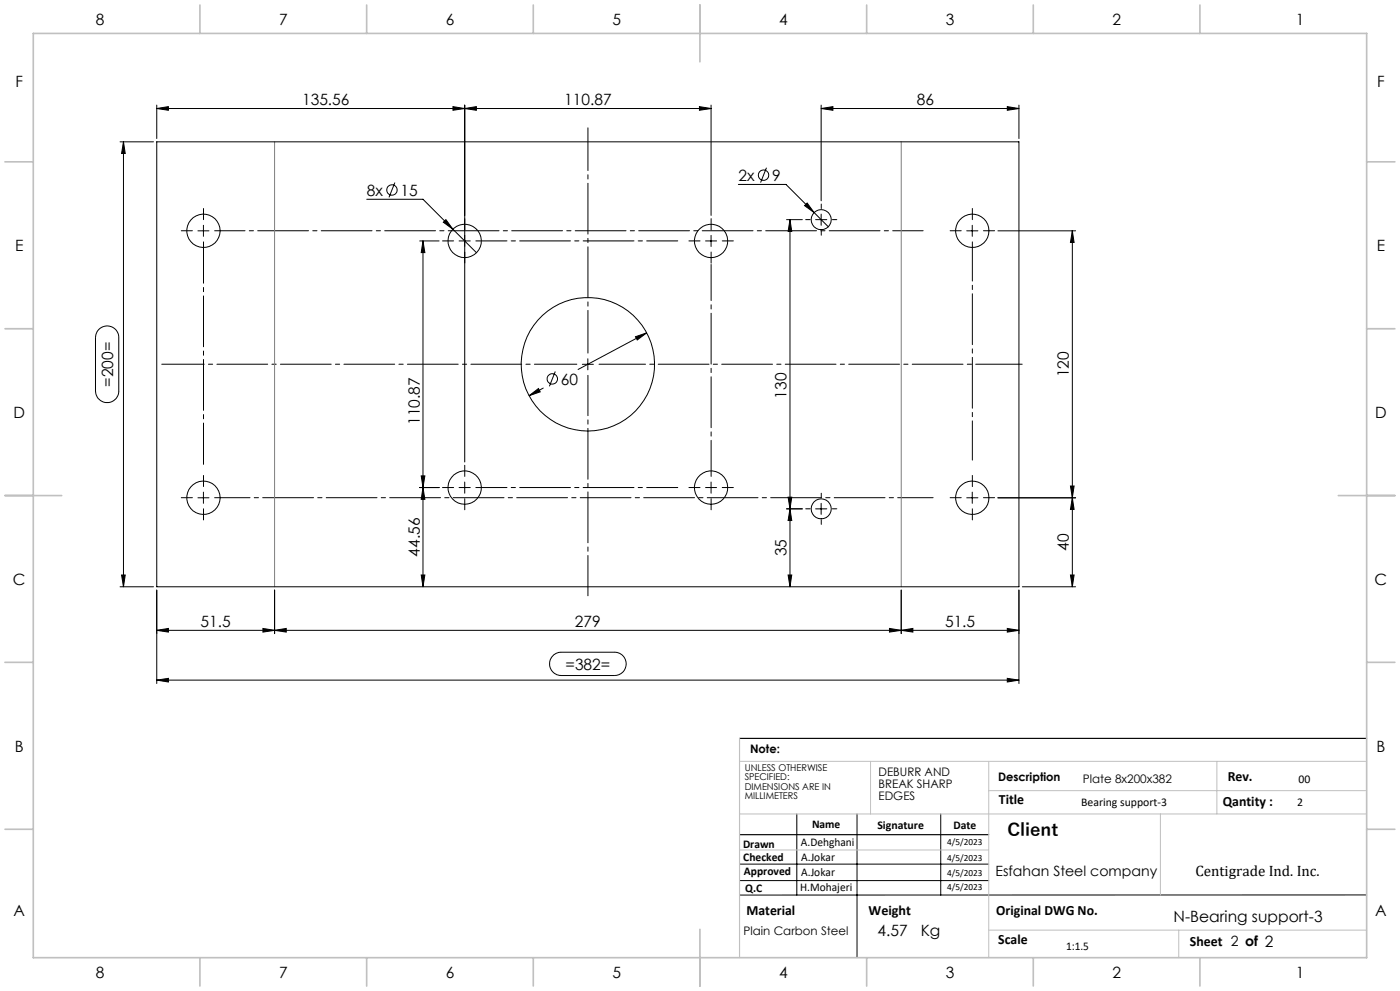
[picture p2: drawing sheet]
<svg xmlns="http://www.w3.org/2000/svg" width="420mm" height="297mm" viewBox="0 0 420 297" stroke-linecap="round" stroke-linejoin="round" font-family="sans-serif">
<g fill="none" stroke="#000" stroke-width=".3">
<path d="M47 32.5l3.5-.5v1.1zM47 31.5v10M47 32.5h166.3M135.9 32l3.5 .5-3.5 .6zM139.4 32.5l3.5-.5v1.1zM139.4 31.5v107M209.8 32l3.5 .5-3.5 .6zM213.3 31.5v33.1M246.3 32.5l3.6-.5v1.1zM246.3 31.5v28.7M246.3 32.5h59.4M302.2 32l3.5 .5-3.5 .6z"/>
<path d="M305.7 31.5v10M36 42.5h10M37 42.5l.6 3.5h-1.1zM37 42.5v133.4M47 42.5h258.7v133.4h-258.7zM110 59.7h16.9l16 16M118.5 54.7l-1.8 4.5M221.5 55.3h14.3l12.7 12.7M229.9 50.3l-1.7 4.4M59.4 69.2h3.3M61 67.5v3.3M125.9 72.2h5.8"/>
<path d="M126.9 72.2v103.7M126.9 72.2l.6 3.5h-1.1zM133 66.6l.8-.8 2.1 2.9zM137.7 72.2h3.4M211.7 72.2h3.3M213.3 70.6v3.3M236 65.8h4.7M237 65.8v110.1M237 65.8l.5 3.6h-1.1zM242.1 60.9l2.1 2.8-2.8-2.1zM244.7 65.8h3.3M246.3 64.2v3.3"/>
<path d="M290 69.2h3.4M291.7 67.5v3.3M299.4 69.2h23.3M321.7 69.2v106.7M321.7 69.2l.5 3.5h-1.1zM29.6 98.7a3.5 3.5 0 0 1 3.9-.8 3.5 3.5 0 0 1 2.1 3.3v16a3.5 3.5 0 0 1-3.5 3.4 3.5 3.5 0 0 1-3.5-3.4v-16l.2-1.1zM194 99.8l-20.6 10.9M158.7 118.6l2.8-2.2 .6 1zM163 116.3l-4.3 2.3M166.6 111.3l-1.8 4.5M174.7 109.2h3.3M176.4 107.5v3.3"/>
<path d="M190.6 100.9l3.4-1.1-2.8 2.1zM59.4 149.2h3.3M61 147.5v3.3M125.9 146.1h5.8M126.4 142.6h1.1l-.6 3.5zM126.9 146.1l.6 3.5h-1.1zM137.7 146.1h3.4M139.4 144.5v3.3M211.7 146.1h3.3M213.3 144.5v3.3M236 152.5h4.7M236.4 149h1.1l-.5 3.5z"/>
<path d="M237 152.5l.5 3.5h-1.1zM244.7 152.5h3.3M246.3 150.8v3.4M290 149.2h3.4M291.7 147.5v3.3M321.1 145.7h1.1l-.5 3.5zM321.7 149.2l.5 3.5h-1.1zM322.7 149.2h-23.3M36 175.9h10M36.5 172.3h1.1l-.6 3.6zM47 176.8v28.1M82.4 176.8v13.1"/>
<path d="M126.4 172.3h1.1l-.6 3.6zM236.4 172.3h1.1l-.5 3.6zM270.4 176.8v13.1M305.7 176.8v28.1M306.7 175.9h16M321.1 172.3h1.1l-.5 3.6zM47 188.9l3.5-.6v1.1zM47 188.9h258.7M78.9 188.3l3.5 .6-3.5 .5zM82.4 188.9l3.5-.6v1.1zM166.1 196.2l.9-.5 1.1-.2h16.3a3.5 3.5 0 0 1 3.5 3.5 3.5 3.5 0 0 1-3.5 3.5h-16.1a3.5 3.5 0 0 1-3.2-2.4 3.5 3.5 0 0 1 1-3.9zM266.8 188.3l3.6 .6-3.6 .5z"/>
<path d="M270.4 188.9l3.5-.6v1.1zM302.2 188.3l3.5 .6-3.5 .5zM47 203.8l3.5-.5v1.1zM47 203.8h258.7M302.2 203.3l3.5 .5-3.5 .6zM221.9 259h74.7M239 243.9v24.3M257.1 243.9v43.1M282.2 243.9v24.3M221.9 263.9h74.7M410 268.2h-188.1"/>
<circle cx="117.6" cy="56.9" r="1.56"/>
<circle cx="229" cy="52.5" r="1.56"/>
<circle cx="61" cy="69.2" r="5"/>
<circle cx="139.4" cy="72.2" r="5"/>
<circle cx="213.3" cy="72.2" r="5"/>
<circle cx="246.4" cy="65.8" r="2.99"/>
<circle cx="291.7" cy="69.2" r="5"/>
<circle cx="165.7" cy="113.5" r="1.55"/>
<circle cx="176.4" cy="109.2" r="20"/>
<circle cx="61" cy="149.2" r="5"/>
<circle cx="139.4" cy="146.1" r="5"/>
<circle cx="213.3" cy="146.1" r="5"/>
<circle cx="246.4" cy="152.5" r="2.99"/>
<circle cx="291.7" cy="149.2" r="5"/>
</g>
<path d="M173 109.2h-124.5" fill="none" stroke="#000" stroke-width=".3" stroke-dasharray="15.2 1.3 1.3 1.3" stroke-dashoffset="2.5"/>
<path d="M176.4 112.5v66.1" fill="none" stroke="#000" stroke-width=".3" stroke-dasharray="15.2 1.3 1.3 1.3" stroke-dashoffset="3.2"/>
<path d="M179.7 109.2h127" fill="none" stroke="#000" stroke-width=".3" stroke-dasharray="15.2 1.3 1.3 1.3" stroke-dashoffset="1.3"/>
<path d="M176.4 105.8v-67.5" fill="none" stroke="#000" stroke-width=".3" stroke-dasharray="15.2 1.3 1.3 1.3" stroke-dashoffset="2.4"/>
<g fill="none" stroke="#000" stroke-width=".3" stroke-dasharray="15.2 1.3 1.3 1.3">
<path d="M57.7 69.2h-3.3M61.1 65.8v-3.3M136.1 72.2h-3.3M139.4 75.5v3.4M139.4 68.9v-3.4M210 72.2h-3.3M213.3 75.5v3.4M213.3 68.9v-3.4M216.7 72.2h3.3M243 65.8h-1.3M246.4 69.2v1.3M246.4 62.5v-1.3"/>
<path d="M249.7 65.8h1.3M288.4 69.2h-3.4M291.7 65.8v-3.3M295 69.2h3.4M57.7 149.2h-3.3M61.1 152.5v3.3M61.1 145.8v-3.3M136.1 146.1h-3.3M139.4 149.4v3.4M139.4 142.8v-3.4M210 146.1h-3.3M213.3 149.4v3.4"/>
<path d="M216.7 146.1h3.3M243 152.5h-1.3M246.4 155.8v1.4M246.4 149.2v-1.4M249.7 152.5h1.3M288.4 149.2h-3.4M291.7 152.5v3.3M291.7 145.8v-3.3M295 149.2h3.4"/>
</g>
<path d="M142.8 72.2h60.5M142.8 146.1h60.5" fill="none" stroke="#000" stroke-width=".3" stroke-dasharray="15.2 1.3 1.3 1.3" stroke-dashoffset="5.9"/>
<path d="M213.3 142.8v-63.5" fill="none" stroke="#000" stroke-width=".3" stroke-dasharray="15.2 1.3 1.3 1.3" stroke-dashoffset="4.4"/>
<path d="M64.4 149.2h215.5" fill="none" stroke="#000" stroke-width=".3" stroke-dasharray="15.2 1.3 1.3 1.3" stroke-dashoffset="4.6"/>
<path d="M61.1 72.5v66.7" fill="none" stroke="#000" stroke-width=".3" stroke-dasharray="15.2 1.3 1.3 1.3" stroke-dashoffset="2.9"/>
<path d="M64.4 69.2h212.5" fill="none" stroke="#000" stroke-width=".3" stroke-dasharray="15.2 1.3 1.3 1.3" stroke-dashoffset="6.1"/>
<path d="M291.7 72.5v65.4" fill="none" stroke="#000" stroke-width=".3" stroke-dasharray="15.2 1.3 1.3 1.3" stroke-dashoffset="3.5"/>
<path d="M221.9 221.3h188.1M221.9 250.2h74.7" fill="none" stroke="#000" stroke-width=".35"/>
<path d="M82.4 42.5v133.4M270.4 42.5v133.4" fill="none" stroke="#808080" stroke-width=".3"/>
<path d="M221.9 228.2h188.1M261.2 228.2v15.7M296.6 228.2v58.8M296.6 237h113.4M365.1 228.2v15.7M221.9 243.9h188.1M221.9 254.7h74.7M348.1 243.9v24.3M296.6 278.8h113.4M353.6 278.8v8.2" fill="none" stroke="#c0c0c0" stroke-width=".3"/>
<path d="M221.9 221.3v65.7" fill="none" stroke="#c0c0c0" stroke-width=".35"/>
<g fill="none" stroke="#c0c0c0" stroke-width=".5">
<path d="M10 10h400v277h-400zM60 1.5v8.5M110 1.5v8.5M160 1.5v8.5M210 1.5v17M260 1.5v8.5M310 1.5v8.5M360 1.5v8.5M1.5 48.5h8.5M410 48.5h8.5M1.5 98.5h8.5M410 98.5h8.5"/>
<path d="M1.5 148.5h17M401.5 148.5h17M1.5 198.5h8.5M410 198.5h8.5M1.5 248.5h8.5M410 248.5h8.5M210 278.5v17M60 287v8.5M110 287v8.5M160 287v8.5M260 287v8.5M310 287v8.5"/>
<path d="M360 287v8.5"/>
</g>
<g fill="#000">
<path d="M133 66.6l2.9 2.1-2.1-2.9zM242.1 60.9l-.7 .7 2.8 2.1zM190.6 100.9l.6 1 2.8-2.1zM158.7 118.6l3.4-1.2-.6-1z"/>
<path d="M126.9 146.1l.6 3.5h-1.1zM126.4 172.3h1.1l-.6 3.6zM237 65.8l.5 3.6h-1.1zM236.4 149h1.1l-.5 3.5zM126.9 72.2l.6 3.5h-1.1zM126.4 142.6h1.1l-.6 3.5zM321.7 69.2l.5 3.5h-1.1zM321.1 145.7h1.1l-.5 3.5z"/>
<path d="M36.5 172.3h1.1l-.6 3.6zM37 42.5l.6 3.5h-1.1zM321.1 172.3h1.1l-.5 3.6zM321.7 149.2l.5 3.5h-1.1zM236.4 172.3h1.1l-.5 3.6zM237 152.5l.5 3.5h-1.1z"/>
<path d="M47 188.9l3.5-.6v1.1zM78.9 188.3l3.5 .6-3.5 .5zM82.4 188.9l3.5-.6v1.1zM266.8 188.3l3.6 .6-3.6 .5zM47 32.5l3.5-.5v1.1zM135.9 32l3.5 .5-3.5 .6zM139.4 32.5l3.5-.5v1.1zM209.8 32l3.5 .5-3.5 .6z"/>
<path d="M302.2 188.3l3.5 .6-3.5 .5zM270.4 188.9l3.5-.6v1.1zM302.2 32l3.5 .5-3.5 .6zM246.3 32.5l3.6-.5v1.1z"/>
<path d="M47 203.8l3.5-.5v1.1zM302.2 203.3l3.5 .5-3.5 .6z"/>
</g>
<text font-size="5.3" x="302.2" y="250.7">Client</text>
<g font-size="4.7">
<text x="28.7" y="7.6">8</text>
<text x="83.7" y="7.6">7</text>
<text x="133.7" y="7.6">6</text>
<text x="183.7" y="7.6">5</text>
<text x="233.7" y="7.6">4</text>
<text x="283.7" y="7.6">3</text>
<text x="333.7" y="7.6">2</text>
<text x="388.7" y="7.6">1</text>
<text x="4.6" y="26.1">F</text>
<text x="413.1" y="26.1">F</text>
<text x="90.6" y="31.5">135.56</text>
<text x="169.3" y="31.5">110.87</text>
<text x="275.1" y="31.5">86</text>
<text x="110.1" y="58.6">8x</text>
<text x="120.2" y="58.6">15</text>
<text x="221.5" y="54.2">2x</text>
<text x="231.6" y="54.2">9</text>
<text x="4.5" y="75.3">E</text>
<text x="413" y="75.3">E</text>
<text x="320.7" y="113" transform="rotate(-90 320.7 113)">120</text>
<text x="33.9" y="115.9" transform="rotate(-90 33.9 115.9)">=200=</text>
<text x="168.3" y="115.2">60</text>
<text x="236" y="119.5" transform="rotate(-90 236 119.5)">130</text>
<text x="4" y="125.3">D</text>
<text x="412.5" y="125.3">D</text>
<text x="125.9" y="127.3" transform="rotate(-90 125.9 127.3)">110.87</text>
<text x="125.9" y="166.8" transform="rotate(-90 125.9 166.8)">44.56</text>
<text x="236" y="166.7" transform="rotate(-90 236 166.7)">35</text>
<text x="320.7" y="165.1" transform="rotate(-90 320.7 165.1)">40</text>
<text x="3.9" y="175.3">C</text>
<text x="412.4" y="175.3">C</text>
<text x="60.2" y="187.9">51.5</text>
<text x="172.5" y="187.9">279</text>
<text x="283.5" y="187.9">51.5</text>
<text x="169.7" y="200.7">=382=</text>
<text x="4.4" y="225.3">B</text>
<text x="412.9" y="225.3">B</text>
<text x="4" y="274.6">A</text>
<text x="412.5" y="274.6">A</text>
<text x="263.3" y="280.5">4.57</text>
<text x="276.2" y="280.5">Kg</text>
<text x="352.1" y="276.4">N-Bearing support-3</text>
<text x="28.7" y="293.1">8</text>
<text x="83.7" y="293.1">7</text>
<text x="133.7" y="293.1">6</text>
<text x="183.7" y="293.1">5</text>
<text x="233.7" y="293.1">4</text>
<text x="283.7" y="293.1">3</text>
<text x="333.7" y="293.1">2</text>
<text x="388.7" y="293.1">1</text>
</g>
<text font-size="4.5" x="358.6" y="262.6">Centigrade Ind. Inc.</text>
<g font-size="4.2">
<text x="368.3" y="234.1">Rev.</text>
<text x="299.7" y="240.9">Title</text>
<text x="366.8" y="241.6">Qantity :</text>
<text x="298.6" y="262.6">Esfahan Steel company</text>
<text x="223.9" y="274.2">Material</text>
<text x="260.6" y="274.2">Weight</text>
<text x="298.9" y="274.2">Original DWG No.</text>
<text x="299.5" y="282.8">Scale</text>
<text x="357" y="283.6">Sheet 2 of 2</text>
</g>
<g font-size="3.5">
<text x="225" y="225.7">Note:</text>
<text x="263.6" y="232.6">DEBURR AND</text>
<text x="263.6" y="236.1">BREAK SHARP</text>
<text x="263.6" y="239.7">EDGES</text>
<text x="299.4" y="234.1">Description</text>
<text x="324.9" y="234.7">Plate 8x200x382</text>
<text x="389.6" y="234.7">00</text>
<text x="324.3" y="241.6">Bearing support-3</text>
<text x="389.2" y="241.6">2</text>
<text x="243.6" y="248.1">Name</text>
<text x="263.2" y="248.5">Signature</text>
<text x="286" y="248.5">Date</text>
<text x="222.9" y="254">Drawn</text>
<text x="240.3" y="253.6">A.Dehghani</text>
<text x="240.4" y="257.9">A.Jokar</text>
<text x="223" y="258.1">Checked</text>
<text x="223.2" y="262.1">Approved</text>
<text x="240.4" y="262.4">A.Jokar</text>
<text x="223.6" y="267.4">Q.C</text>
<text x="240.1" y="267.1">H.Mohajeri</text>
<text x="223.1" y="280.2">Plain Carbon Steel</text>
<text x="319.8" y="284.6">1:1.5</text>
</g>
<g font-size="2.8">
<text x="223.4" y="231">UNLESS OTHERWISE</text>
<text x="223.4" y="233.8">SPECIFIED:</text>
<text x="223.4" y="236.7">DIMENSIONS ARE IN</text>
<text x="223.4" y="239.5">MILLIMETERS</text>
<text x="284.2" y="253.2">4/5/2023</text>
<text x="284.2" y="258.1">4/5/2023</text>
<text x="284.2" y="262.7">4/5/2023</text>
<text x="284.2" y="266.6">4/5/2023</text>
</g>
</svg>
